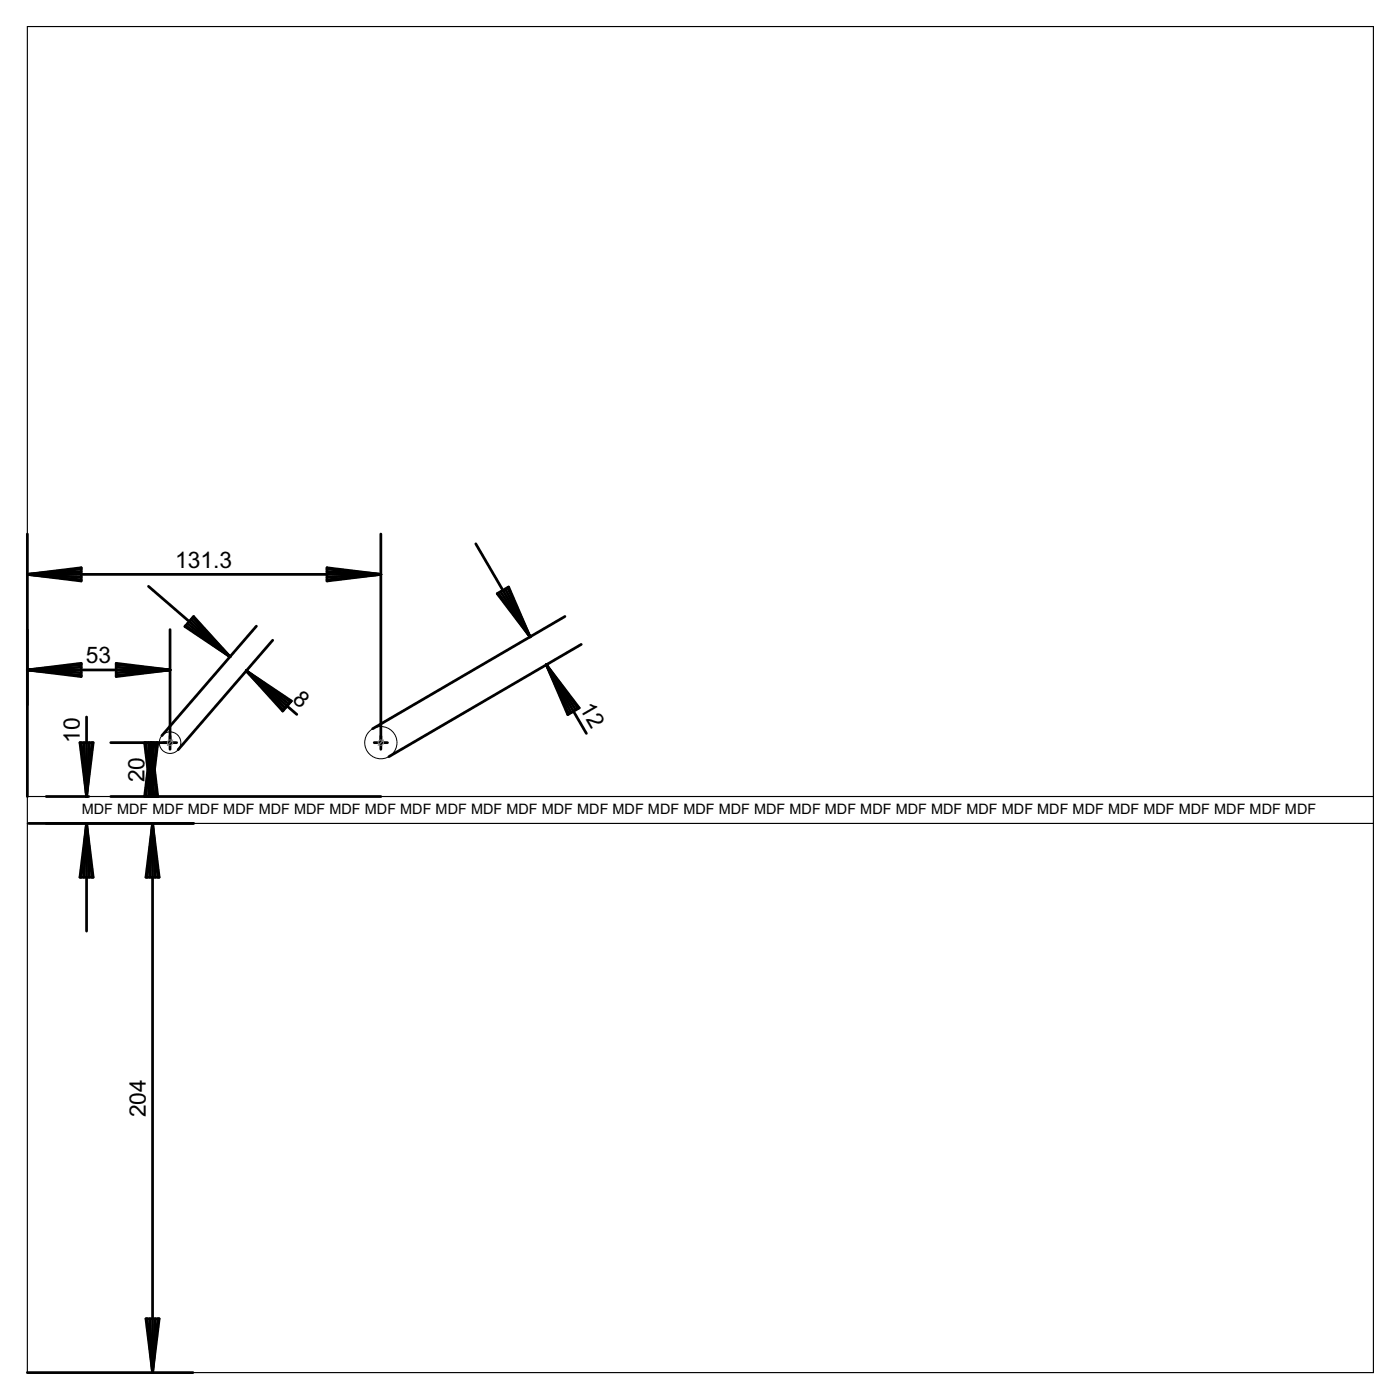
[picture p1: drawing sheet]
<svg xmlns="http://www.w3.org/2000/svg" width="520mm" height="520mm" viewBox="0 0 520 520" stroke-linecap="round" stroke-linejoin="round" font-family="sans-serif">
<path d="M10.2 9.9h499.9v499.9h-499.9zM10.2 295.8h499.9M10.2 305.8h499.9" fill="none" stroke="#000" stroke-width=".42"/>
<g fill="none" stroke="#000" stroke-width="1">
<path d="M10.2 198.4v97.4M141.5 198.4v79.9M10.2 213.3h131.3M10.2 213.3l20-2.4v4.9zM10.2 213.3l20 1.1M10.2 213.3l20 2M30.2 212.3l-20 1M30.2 211.3l-20 2M55.2 217.8l30.2 26.1M121.5 210.9l20 2.4-20 2.5zM121.5 212.3l20 1M121.5 211.3l20 2"/>
<path d="M141.5 213.3l-20 1.1M141.5 213.3l-20 2M176.7 202l20.2 34.5M185.9 219.8l11 16.7M187.7 218.8l9.2 17.7M188.5 218.3l8.4 18.2M63.2 233.8v44.5M69 232.4l16.4 11.5M69.6 231.6l15.8 12.3M71 230.1l14.4 13.8M71.6 229.3l13.8 14.6M71.9 229l13.5 14.9-16.7-11.2z"/>
<path d="M95.2 232.6l-35.1 40.6M101.3 237.8l-35.1 40.6M184.7 220.5l4.2-2.5 8 18.5zM185.1 220.3l11.8 16.2M209.8 229l-71.4 41.7M215.9 239.4l-71.4 41.6M10.2 248.8l20-2.4v4.9zM10.2 248.8h53M10.2 248.8l20 1.1M10.2 248.8l20 2M30.2 247.8l-20 1M30.2 246.8l-20 2"/>
<path d="M43.2 246.4l20 2.4-20 2.5zM43.2 247.8l20 1M43.2 246.8l20 2M63.2 248.8l-20 1.1M63.2 248.8l-20 2M91.5 249.2l18.7 16.1M91.5 249.2l16.7 11.2-3.2 3.7zM91.5 249.2l15.8 12.3M91.5 249.2l14.5 13.8M91.5 249.2l16.4 11.5M91.5 249.2l13.8 14.5M202.9 246.9l14.9 25.5"/>
<path d="M202.9 246.9l12.2 16-4.2 2.5zM202.9 246.9l11 16.8M202.9 246.9l9.2 17.8M202.9 246.9l11.8 16.3M202.9 246.9l8.4 18.3M29.7 275.8h4.9l-2.4 20zM30.2 275.8l2 20M31.2 275.8l1 20M32.2 266.3v29.5M33.2 275.8l-1 20M34.2 275.8l-2 20M41.1 275.8h24.5"/>
<path d="M53.7 275.8l2.5 20M54.2 275.8l2 20M55.2 275.8l1 20M56.2 275.8v20M56.2 275.8l-2.5 20M56.2 275.8l2.4 20M56.2 275.8l-1 20M56.2 275.8l.9 20M56.2 275.8l-2 20M56.2 275.8l1.9 20M57.1 275.8l-.9 20M58.1 275.8l-1.9 20"/>
<path d="M58.6 275.8l-2.4 20M139 275.8h4.9M17.2 295.8h15.8M41.1 295.8h100.4M10.7 305.8h61.2M32.2 305.8l2.4 20h-4.9zM32.2 305.8v40M32.2 305.8l-1 20M32.2 305.8l1 20M32.2 305.8l-2 20M32.2 305.8l2 20M56.7 305.8v204"/>
<path d="M56.7 305.8l2.4 20h-4.9zM56.7 305.8l-1.1 20M56.7 305.8l1 20M56.7 305.8l-2 20M56.7 305.8l2 20M54.2 489.8h4.9l-2.4 20zM54.7 489.8l2 20M55.6 489.8l1.1 20M57.7 489.8l-1 20M58.7 489.8l-2 20M10.2 509.8h61.4"/>
</g>
<g fill="none" stroke="#000" stroke-width=".37">
<circle cx="63.2" cy="275.8" r="4"/>
<circle cx="141.5" cy="275.8" r="6"/>
</g>
<g fill="none" stroke="#808080" stroke-width=".37">
<path d="M64.2 274.8l-2.1 2.1M142.5 274.8l-2.1 2.1"/>
<circle cx="63.2" cy="275.8" r=".99"/>
<circle cx="141.5" cy="275.8" r=".99"/>
</g>
<g font-size="9.5">
<text x="65.1" y="210.8">131.3</text>
<text x="31.9" y="246.3">53</text>
<text x="108.3" y="260.3" transform="rotate(41 108.3 260.3)">8</text>
<text x="215.2" y="262.9" transform="rotate(60 215.2 262.9)">12</text>
<text x="29.7" y="275.8" transform="rotate(-90 29.7 275.8)">10</text>
<text x="53.7" y="290.6" transform="rotate(-90 53.7 290.6)">20</text>
<text x="54.2" y="415" transform="rotate(-90 54.2 415)">204</text>
</g>
<text font-size="6" x="30.4" y="302.3">MDF MDF MDF MDF MDF MDF MDF MDF MDF MDF MDF MDF MDF MDF MDF MDF MDF MDF MDF MDF MDF MDF MDF MDF MDF MDF MDF MDF MDF MDF MDF MDF MDF MDF MDF</text>
</svg>
